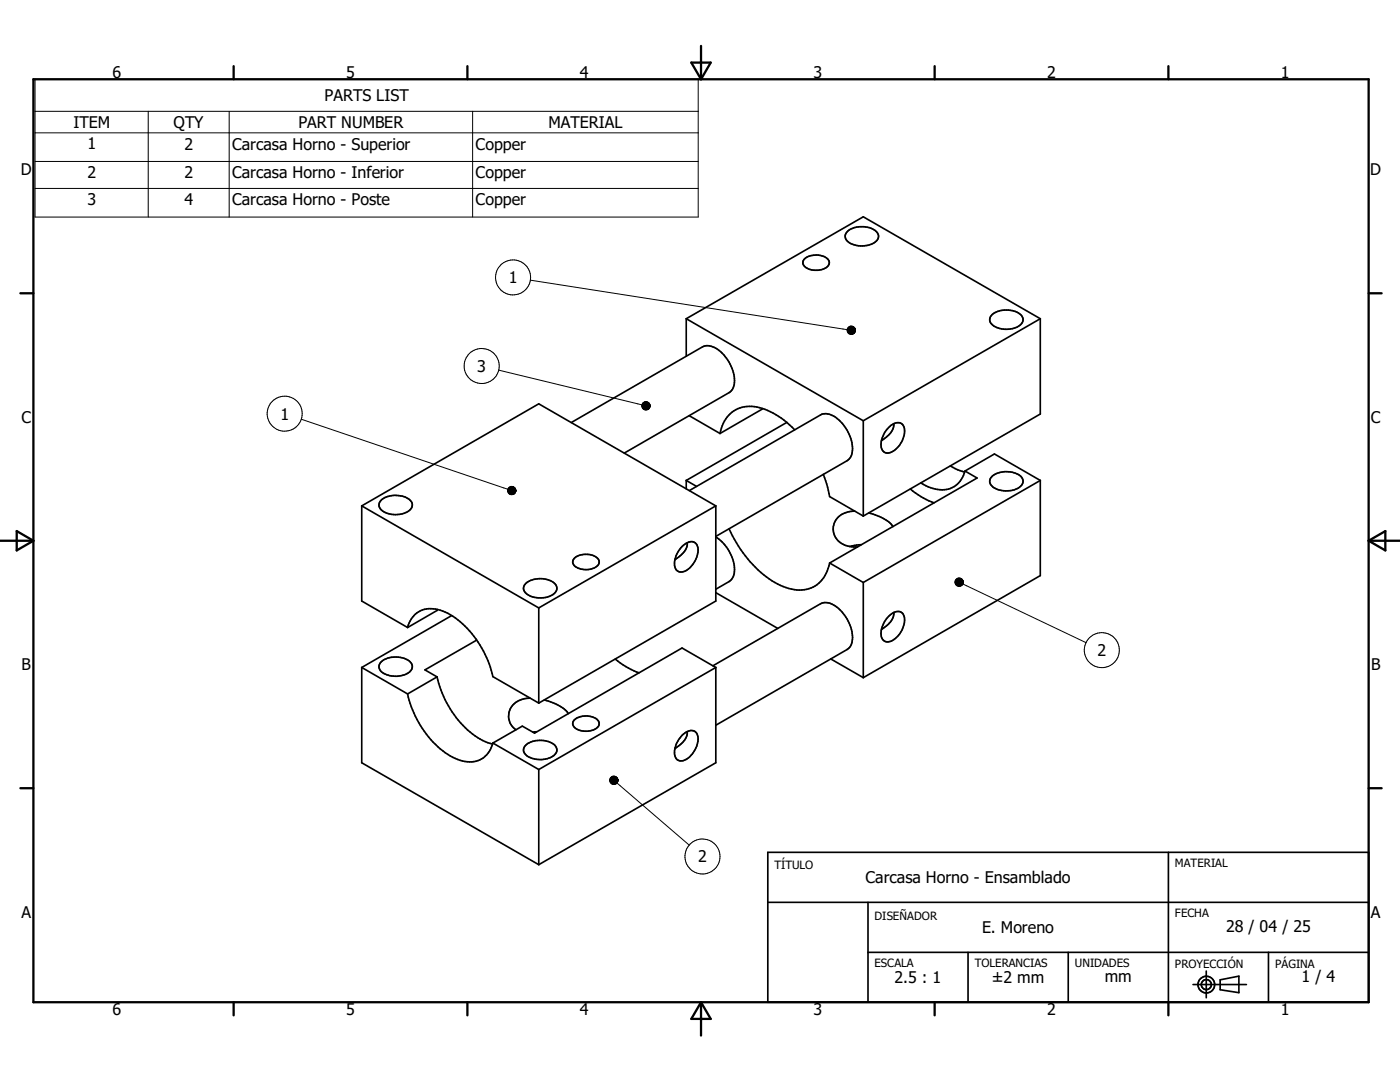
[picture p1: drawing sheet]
<svg xmlns="http://www.w3.org/2000/svg" width="279mm" height="216mm" viewBox="0 0 279 216" stroke-linecap="round" stroke-linejoin="round" font-family="sans-serif">
<g fill="none" stroke="#000" stroke-width=".33">
<path d="M160.6 51.7a3.6 3.6 0 0 1 4.8 .3 1.35 1.35 0 0 1-1.3 1.7 3.1 3.1 0 0 1-3.9-1.1l.1-.6zM169.2 46.1a4.6 4.6 0 0 1 5.9 .4 1.59 1.59 0 0 1-1.2 2.2 4.4 4.4 0 0 1-5.1-1 1.28 1.28 0 0 1 .4-1.6zM137 63.6l35.3-20.3 35.3 20.3M137 63.6l35.3 20.4M137 63.6v7.5M197.9 62.9a4.6 4.6 0 0 1 6.1 .2 1.6 1.6 0 0 1-1.3 2.3 4.8 4.8 0 0 1-4.9-.9 1.24 1.24 0 0 1 .1-1.6zM207.6 63.6v19l-35.3 20.4M207.6 63.6l-35.3 20.4M76.1 99.8a4.7 4.7 0 0 1 5.9 .2 1.48 1.48 0 0 1-1 2.3 4.5 4.5 0 0 1-5.2-.9 1.24 1.24 0 0 1 .3-1.6zM114 84.3l26.2-15.1a3.4 3.4 0 0 1 3.6 1 7.4 7.4 0 0 1 2.6 7.1l-.3 .5-.6 .5-20.9 12.1M137 95.9v1.6M137 95.9l2 1.2"/>
<path d="M137.5 82.9l6.2 3.6M137.6 97.9l26.2-15.1a3.5 3.5 0 0 1 3.9 1.3 7.7 7.7 0 0 1 2.3 6.5l-.4 .8-.5 .5-26.2 15.1M152.3 81.5l-8.6 5M157 84.3a11.2 11.2 0 0 0-8.4-3.1 6.1 6.1 0 0 0-4.9 5.3M157 84.3l1.6 1.5M157 84.3l-20 11.6M164.3 94.6l.9 2.6 .4 1.9 6.7 3.9M172.3 84v19M177.3 85.3a1.96 1.96 0 0 1 2.8-.6 3.7 3.7 0 0 1-.7 4.3 2.5 2.5 0 0 1-2.9 1.2 2.71 2.71 0 0 1-.2-3.4zM178.4 84.5a4 4 0 0 1-2.5 3.4M181.7 97.6l2.1 1.5 2.6 1.2M189.7 93l1.4 .7 1.4 .5"/>
<path d="M192.6 94a4.8 4.8 0 0 1-6.9 3.3l-1.9-1M192.6 94l5.9-3.4 9.1 5.3M192.6 94l2.4 1.4-29.4 16.9M198.1 95a4.9 4.9 0 0 1 5.8 .2 1.46 1.46 0 0 1-.9 2.3 4.7 4.7 0 0 1-5.2-.7 1.28 1.28 0 0 1 .3-1.8zM207.6 95.9v19l-35.3 20.3M207.6 95.9l-35.3 20.3M72.2 100.9l35.3 20.4M72.2 100.9v19l9.1 5.3M72.2 100.9l35.3-20.3 35.4 20.3M105 116.4a4.7 4.7 0 0 1 5.9 .2 1.51 1.51 0 0 1-1.1 2.3 4.2 4.2 0 0 1-5.2-1.1l-.1-.8zM114.5 111.5a3.7 3.7 0 0 1 4.9 .1 1.25 1.25 0 0 1-1 1.8 3.5 3.5 0 0 1-4-.8l-.1-.4zM136.1 109a1.95 1.95 0 0 1 2.8-.5 3.5 3.5 0 0 1-.5 4 2.66 2.66 0 0 1-3.1 1.5 2.27 2.27 0 0 1-.5-2.8l.7-1.3z"/>
<path d="M137.2 108.3a4.2 4.2 0 0 1-2.5 3.4M142.9 100.9v19l-35.4 20.4M142.9 100.9l-35.4 20.4M142.9 107.2a7.9 7.9 0 0 1 3.6 7.5l-.4 .8-.4 .4-2.8 1.7M142.9 118.3l12.3 7.1M145.5 105.5a22.1 22.1 0 0 0 10.8 11.5 6.4 6.4 0 0 0 7.8-1.3l.8-1.3 .7-2.1M165.6 112.3l6.7 3.9M170.6 102a3.8 3.8 0 0 0-4.3 3.9 3.9 3.9 0 0 0 4 3.2h.8M171.9 108.7l-2.3 .3M172.3 116.2v19M173.4 102.3a8.1 8.1 0 0 1 4.8 2.8M72.2 133.2v19l35.3 20.3"/>
<path d="M72.2 133.2l9.1 5.3M76.1 132a4.7 4.7 0 0 1 5.9 .3 1.41 1.41 0 0 1-.8 2.1 4.6 4.6 0 0 1-5.4-.7 1.23 1.23 0 0 1 .3-1.7zM81.3 125.2a4.8 4.8 0 0 1 6.6-3.4 17.1 17.1 0 0 1 9.2 9.4l.8 1.9 .5 1.9 9.1 5.3M81.3 138.5a19.5 19.5 0 0 0 9.1 12.6 5.6 5.6 0 0 0 6.7-.4l.8-1.1 .5-1.3M87.2 135.1l-5.9 3.4M87.2 135.1a19.6 19.6 0 0 0 9.1 12.7l2 .7M87.3 121.6l-.1 .2-5.9 3.4M90.1 122.8l-17.9 10.4M95.1 127.7l-10.3 6 2.4 1.4M105.8 139.3a3.8 3.8 0 0 0-4.2 4.2 3.3 3.3 0 0 0 1.4 2.1M107.5 121.3v19M108.6 139.7a9.2 9.2 0 0 1 4.7 2.5l.1 .2"/>
<path d="M122.8 131.5a15.5 15.5 0 0 0 4.7 2.8M142.3 132.9l21.5-12.4a3.2 3.2 0 0 1 3.6 .9 7.8 7.8 0 0 1 2.6 6.8l-.4 .9-.5 .5-26.2 15.1M142.9 133.2v19l-35.4 20.3M142.9 133.2l-6.8-3.9-29.4 17-2.5-1.4-5.8 3.4M142.9 133.2l-35.4 20.3M165.8 131.5l6.5 3.7M177.3 123a2.13 2.13 0 0 1 2.7-.8 2.79 2.79 0 0 1 .1 3.3 3.8 3.8 0 0 1-3.2 2.6 1.72 1.72 0 0 1-1-2.3 5.9 5.9 0 0 1 1.4-2.8zM178.4 122.2a4 4 0 0 1-2.5 3.4M98.4 148.3l9.1 5.2M105 148.7a4.7 4.7 0 0 1 5.9 .2 1.38 1.38 0 0 1-.8 2.1 4.6 4.6 0 0 1-5.4-.7 1.22 1.22 0 0 1 .3-1.6zM107.1 146l-.8 .1M107.5 153.5v19"/>
<path d="M114.5 143.7a3.7 3.7 0 0 1 4.9 .1 1.17 1.17 0 0 1-.8 1.7 3.8 3.8 0 0 1-4.1-.5l-.2-.5zM136.1 146.7a1.88 1.88 0 0 1 2.9-.4 4.4 4.4 0 0 1-1.8 5.1 1.46 1.46 0 0 1-1.6 .4 1.46 1.46 0 0 1-1-1.3 5 5 0 0 1 1.5-3.8zM137.2 146a4.2 4.2 0 0 1-2.5 3.4M153.2 170.1h119.9v29.9h-119.9zM233.2 170.1v29.9M153.2 180.1h119.9M173.2 190h99.9M173.2 180.1v19.9M193.2 190v10M213.2 190v10M238.1 196.5h10.6M240.7 193.8v5.3"/>
<path d="M243.5 195.5l3.7-.7v3.3l-3.7-.6zM253.1 190v10"/>
<circle cx="240.7" cy="196.5" r="1.66"/>
<circle cx="240.8" cy="196.5" r=".99"/>
</g>
<g fill="none" stroke="#000" stroke-width=".46">
<path d="M6.7 15.8h266.4v184.2h-266.4zM46.6 13.2v2.6M93.3 13.2v2.6M138 12.5h3.8l-1.9 3.3zM139.9 9.2v6.6M186.5 13.2v2.6M233.2 13.2v2.6M4.1 58.5h2.6M273.1 58.5h2.6M0 107.9h6.7M3.3 106l3.4 1.9-3.4 1.9zM273.1 107.9h6.3"/>
<path d="M273.1 107.9l3.4-1.9v3.8zM4.1 157.3h2.6M273.1 157.3h2.6M46.6 200v2.6M93.3 200v2.6M139.9 200v6.6M139.9 200l1.9 3.3h-3.8zM186.5 200v2.6M233.2 200v2.6"/>
</g>
<g fill="none" stroke="#000" stroke-width=".2">
<path d="M7 15.8h132.3v27.5h-132.3zM7 22.2h132.3M7 26.5h132.3M7 32.2h132.3M7 37.6h132.3M29.6 22.2v21.1M45.7 22.2v21.1M94.3 22.2v21.1M105.8 55.9l63.3 9.9M99.5 73.9l28.6 6.9M60.1 83.7l41.2 13.9M192.2 116.5l24.5 11.7"/>
<path d="M123.1 156.2l14.4 12.4"/>
<circle cx="102.4" cy="55.4" r="3.5"/>
<circle cx="96.1" cy="73" r="3.5"/>
<circle cx="56.8" cy="82.6" r="3.5"/>
<circle cx="219.9" cy="129.7" r="3.5"/>
<circle cx="140.2" cy="170.9" r="3.5"/>
</g>
<g fill="#000" stroke="#000" stroke-width=".2">
<path d="M170.6 65.6l.1 .3zM170.6 65.4l.1 .5zM170.4 65.3l.3 .6zM170.3 65.2l.4 .7zM170.1 65.1l.6 .8zM169.9 65.1h.2l.6 .8zM169.7 65.1h.2l.8 .8zM169.6 65.1h.1l1 .8zM169.4 65.2l.2-.1 1.1 .8zM169.3 65.3l.1-.1 1.3 .7zM169.3 65.3l1.4 .6-1.5-.4zM169.2 65.5l1.5 .4-1.6-.3z"/>
<path d="M169.1 65.6l1.6 .3-1.6-.1zM169.1 65.8l1.6 .1-1.6 .1zM169.1 66l1.6-.1-1.6 .3zM169.1 66.2l1.6-.3-1.5 .4zM169.2 66.3l1.5-.4-1.4 .6zM169.3 66.5l1.4-.6-1.3 .7zM169.4 66.6l1.3-.7-1.1 .8zM169.6 66.7l1.1-.8-1 .8zM169.7 66.7l1-.8-.8 .8zM170.7 65.9l-.6 .8h-.2zM170.7 65.9l-.6 .8zM170.7 65.9l-.4 .7z"/>
<path d="M170.7 65.9l-.3 .6zM170.7 65.9l-.1 .5zM170.7 65.9l-.1 .3zM170.7 65.9v.2zM102.9 97.5v.4zM102.8 97.4l.1 .5zM102.7 97.3l.2 .6zM102.5 97.2l.4 .7zM102.3 97.1l.6 .8zM102.2 97.1h.1l.6 .8zM102 97.1h.2l.7 .8zM101.8 97.1h.2l.9 .8z"/>
<path d="M101.6 97.2l.2-.1 1.1 .8zM101.5 97.3l.1-.1 1.3 .7zM101.5 97.3l1.4 .6-1.5-.4zM101.4 97.5l1.5 .4-1.6-.3zM101.3 97.6l1.6 .3-1.6-.1zM101.3 97.8l1.6 .1-1.6 .1zM101.3 98l1.6-.1-1.6 .2zM101.3 98.1l1.6-.2-1.5 .4zM101.4 98.3l1.5-.4-1.4 .6zM101.5 98.5l1.4-.6-1.3 .7zM101.6 98.6l1.3-.7-1.1 .8zM101.8 98.7l1.1-.8-.9 .8z"/>
<path d="M102 98.7l.9-.8-.7 .8zM102.9 97.9l-.6 .8h-.1zM102.9 97.9l-.4 .7-.2 .1zM102.9 97.9l-.4 .7zM102.9 97.9l-.2 .6zM102.9 97.9l-.1 .5zM102.9 97.9v.3zM102.9 97.9v.2zM129.7 80.6v.4zM129.6 80.5l.1 .5zM129.5 80.4l.2 .6zM129.3 80.3l.4 .7z"/>
<path d="M129.1 80.2l.6 .8zM129 80.2l.7 .8zM128.8 80.2h.2l.7 .8zM128.6 80.2h.2l.9 .8zM128.4 80.3l.2-.1 1.1 .8zM128.3 80.4l.1-.1 1.3 .7zM128.3 80.4l1.4 .6-1.5-.4zM128.2 80.6l1.5 .4-1.6-.3zM128.1 80.7l1.6 .3-1.6-.1zM128.1 80.9l1.6 .1-1.6 .1zM128.1 81.1l1.6-.1-1.6 .2zM128.1 81.2l1.6-.2-1.5 .4z"/>
<path d="M128.2 81.4l1.5-.4-1.4 .5zM128.3 81.5l1.4-.5-1.3 .7zM128.4 81.7l1.3-.7-1.1 .8zM128.6 81.8l1.1-.8-.9 .8zM128.8 81.8l.9-.8-.7 .8zM129.7 81l-.7 .8zM129.7 81l-.4 .7-.2 .1zM129.7 81l-.4 .7zM129.7 81l-.2 .6zM129.7 81l-.1 .5zM129.7 81v.3zM129.7 81v.2z"/>
<path d="M192.2 115.8l.1 .4zM192.1 115.7l.2 .5zM191.9 115.5l.4 .7zM191.8 115.4l.5 .8zM191.6 115.4l.7 .8zM191.5 115.3l.1 .1 .7 .8zM191.3 115.3h.2l.8 .9zM191.1 115.4l.2-.1 1 .9zM190.9 115.5l.2-.1 1.2 .8zM190.8 115.6l.1-.1 1.4 .7zM190.8 115.6l1.5 .6-1.6-.5zM190.7 115.7l1.6 .5-1.7-.3z"/>
<path d="M190.6 115.9l1.7 .3-1.7-.1zM190.6 116.1l1.7 .1-1.7 .1zM190.6 116.3l1.7-.1-1.7 .2zM190.6 116.4l1.7-.2-1.6 .4zM190.7 116.6l1.6-.4-1.5 .5zM190.8 116.7l1.5-.5-1.4 .7zM190.9 116.9l1.4-.7-1.2 .7zM191.1 116.9l1.2-.7-1 .8zM191.3 117l1-.8-.8 .8zM192.3 116.2l-.7 .8h-.1zM192.3 116.2l-.7 .8zM192.3 116.2l-.5 .7z"/>
<path d="M192.3 116.2l-.4 .6zM192.3 116.2l-.2 .5zM192.3 116.2l-.1 .3zM192.3 116.2l-.1 .2zM123.2 155.4l.1 .3zM123.2 155.2l.1 .5zM123 155.1l.3 .6zM122.9 155l.4 .7zM122.7 154.9l.6 .8zM122.6 154.9l.7 .8zM122.4 154.9h.2l.7 .8zM122.2 154.9h.2l.9 .8z"/>
<path d="M122 155l.2-.1 1.1 .8zM121.9 155.1l.1-.1 1.3 .7zM121.9 155.1l1.4 .6-1.5-.4zM121.8 155.3l1.5 .4-1.6-.3zM121.7 155.4l1.6 .3-1.6-.1zM121.7 155.6l1.6 .1-1.6 .1zM121.7 155.8l1.6-.1-1.6 .3zM121.7 156l1.6-.3-1.5 .4zM121.8 156.1l1.5-.4-1.4 .6zM121.9 156.3l1.4-.6-1.3 .7zM122 156.4l1.3-.7-1.1 .8zM122.2 156.5l1.1-.8-.9 .8z"/>
<path d="M122.4 156.5l.9-.8-.7 .8zM123.3 155.7l-.7 .8zM123.3 155.7l-.4 .7-.2 .1zM123.3 155.7l-.4 .7zM123.3 155.7l-.3 .6zM123.3 155.7l-.1 .5zM123.3 155.7l-.1 .3zM123.3 155.7v.2z"/>
</g>
<g font-size="3.2">
<text x="22.5" y="15.6">6</text>
<text x="69.1" y="15.6">5</text>
<text x="115.7" y="15.6">4</text>
<text x="162.3" y="15.6">3</text>
<text x="209" y="15.6">2</text>
<text x="255.6" y="15.6">1</text>
<text x="64.8" y="20.2">PARTS LIST</text>
<text x="14.6" y="25.5">ITEM</text>
<text x="17.4" y="29.8">1</text>
<text x="34.6" y="25.6">QTY</text>
<text x="36.8" y="29.8">2</text>
<text x="46.4" y="29.8">Carcasa Horno - Superior</text>
<text x="59.6" y="25.5">PART NUMBER</text>
<text x="94.9" y="29.8">Copper</text>
<text x="109.5" y="25.5">MATERIAL</text>
<text x="4.1" y="35">D</text>
<text x="17.4" y="35.6">2</text>
<text x="36.8" y="35.6">2</text>
<text x="46.4" y="35.6">Carcasa Horno - Inferior</text>
<text x="94.9" y="35.6">Copper</text>
<text x="273.5" y="35">D</text>
<text x="17.4" y="40.9">3</text>
<text x="36.8" y="40.9">4</text>
<text x="46.4" y="40.9">Carcasa Horno - Poste</text>
<text x="94.9" y="40.9">Copper</text>
<text x="101.6" y="56.6">1</text>
<text x="95.3" y="74.3">3</text>
<text x="56" y="83.7">1</text>
<text x="4.3" y="84.4">C</text>
<text x="273.6" y="84.4">C</text>
<text x="219" y="130.9">2</text>
<text x="4.3" y="133.7">B</text>
<text x="273.6" y="133.7">B</text>
<text x="139.3" y="172.1">2</text>
<text x="172.8" y="176.2">Carcasa Horno - Ensamblado</text>
<text x="4.3" y="183.1">A</text>
<text x="273.6" y="183.1">A</text>
<text x="196" y="186.1">E. Moreno</text>
<text x="244.7" y="186">28 / 04 / 25</text>
<text x="178.5" y="196.1">2.5 : 1</text>
<text x="198" y="196.2">±2 mm</text>
<text x="220.5" y="195.9">mm</text>
<text x="259.8" y="196">1 / 4</text>
<text x="22.5" y="202.6">6</text>
<text x="69.1" y="202.6">5</text>
<text x="115.7" y="202.6">4</text>
<text x="162.3" y="202.6">3</text>
<text x="209" y="202.6">2</text>
<text x="255.6" y="202.6">1</text>
</g>
<g font-size="2.3">
<text x="154.6" y="173.4">TÍTULO</text>
<text x="234.5" y="173.1">MATERIAL</text>
<text x="174.5" y="183.6">DISEÑADOR</text>
<text x="234.5" y="183">FECHA</text>
<text x="174.5" y="193">ESCALA</text>
<text x="194.5" y="193">TOLERANCIAS</text>
<text x="214.5" y="193">UNIDADES</text>
<text x="234.5" y="193.1">PROYECCIÓN</text>
<text x="254.5" y="193.1">PÁGINA</text>
</g>
</svg>
